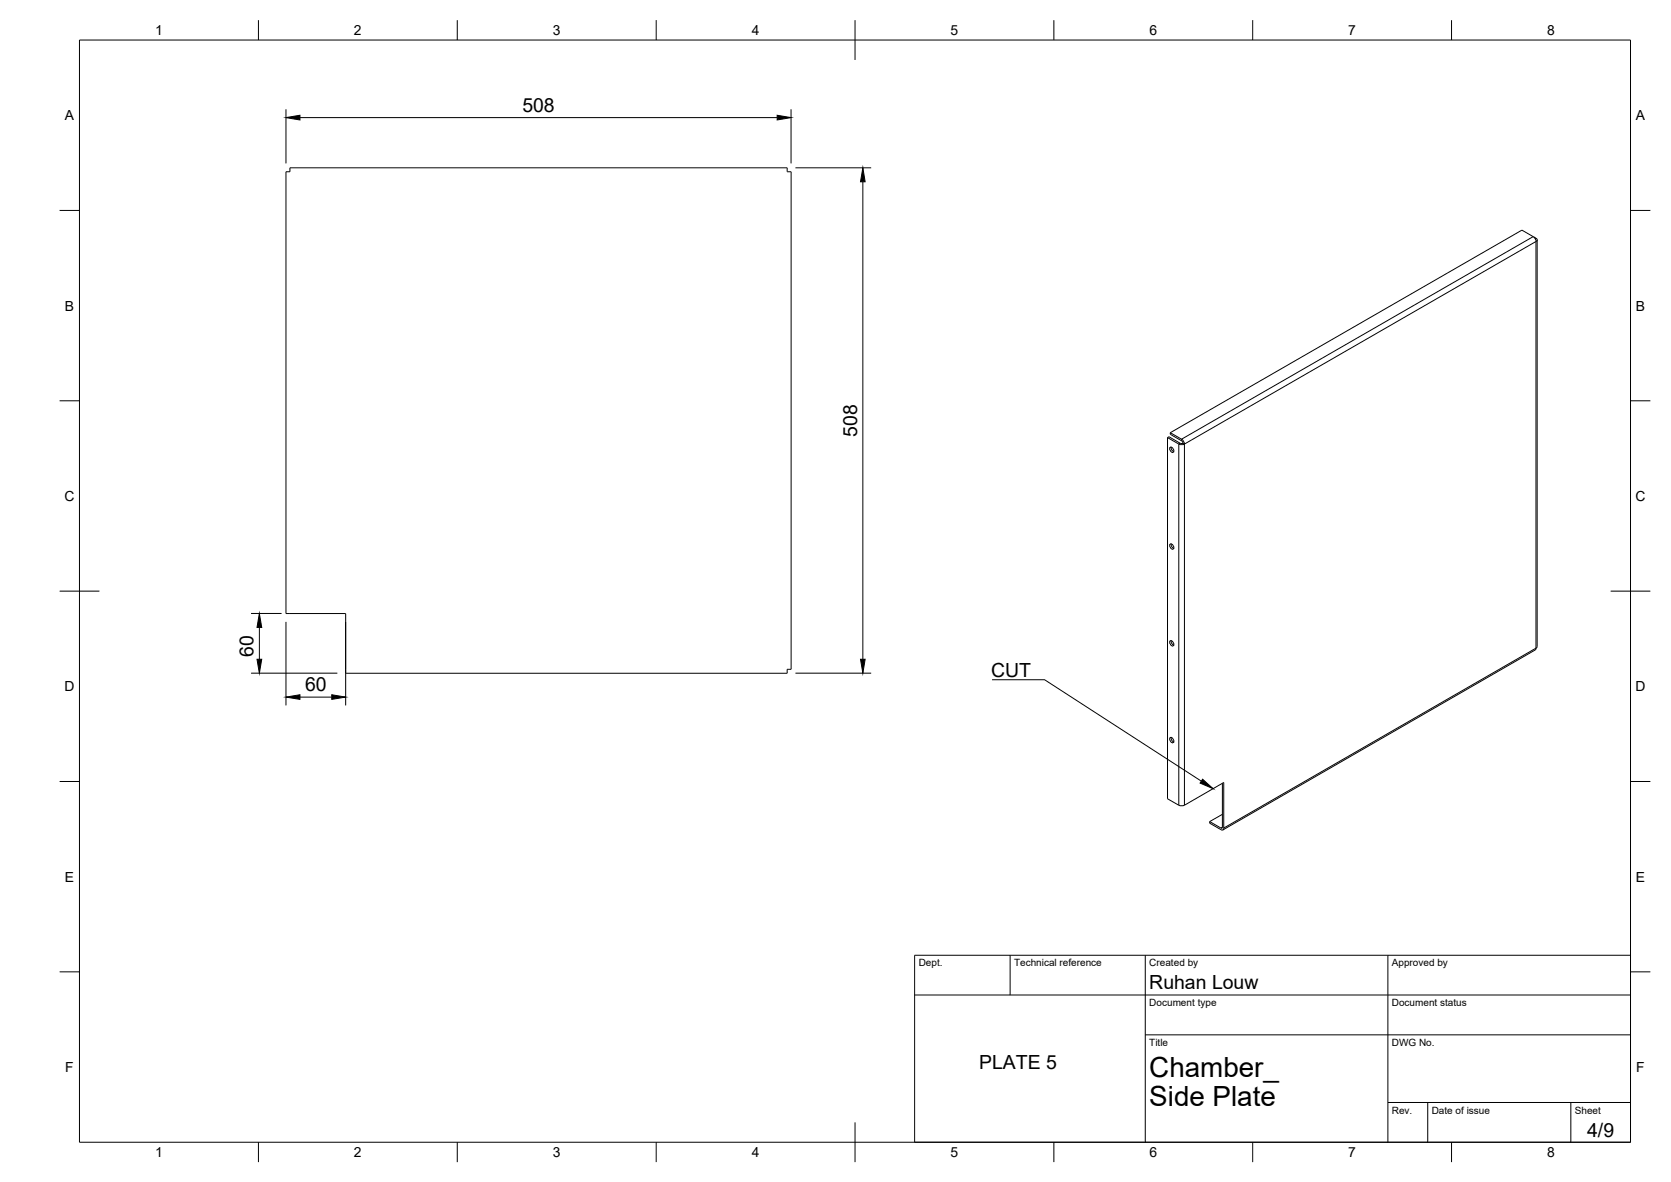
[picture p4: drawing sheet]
<svg xmlns="http://www.w3.org/2000/svg" width="420mm" height="297mm" viewBox="0 0 420 297" stroke-linecap="round" stroke-linejoin="round" font-family="sans-serif">
<!-- layer: Visible -->
<g fill="none" stroke="#000" stroke-width=".25">
<path d="M71.9 43.2h1v-1h125v1h1v125h-1v1h-111v-15h-15zM385.6 59.5l.9 .6v.4l-.3 .2-.2-.7-.5-.5-2.8-1.7-88.4 50.9M386.5 60.3v102.3l-.5 .7-78.5 45.3M293.6 110v90.7l2.8 1.6 1.1 .2 10.2-5.9v11.8l-.4 .2-.3-.1-2.8-1.6v-.4M293.6 110l.3-.2 2.9 1.6h.7M293.6 110l3.1 1.7 1.1-.1M294.2 112.5a.76 .76 0 0 1 .8 .3 .76 .76 0 0 1-.1 .9l-.6-.5zM294.3 108.7l2.8 1.7 .5 .5 .2 .7M294.3 108.7v.4l2.8 1.7 .4 .6M294.5 112.3l.1 .7 .5 .5M297.5 111.4l.3 .2M294.2 136.8a.76 .76 0 0 1 .8 .3 .76 .76 0 0 1-.1 .9l-.6-.4z"/>
<path d="M294.5 136.7l.1 .7 .5 .4M294.2 161.1a.76 .76 0 0 1 .8 .4 .76 .76 0 0 1-.1 .9l-.6-.5zM294.5 161l.1 .7 .5 .4M294.2 185.4a.76 .76 0 0 1 .8 .4 .76 .76 0 0 1-.1 .9l-.6-.5zM294.5 185.3l.1 .7 .5 .5M307.4 196.9l-.1 11.2h-.3l-2.8-1.6M307.4 204.6l-3.2 1.9"/>
</g>
<!-- layer: Visible Narrow -->
<path d="M385.5 59.5l-88.4 50.9v.4M386.2 59.9l-.2 .1M296.7 111.4l-.3 .2v90.8M297.8 202.4v-90.8l88.4-50.9v102.2l-78.5 45.2M307.4 207.9l-.4 .2" fill="none" stroke="#000" stroke-width=".25"/>
<!-- layer: BORDER -->
<g fill="none" stroke="#000" stroke-width=".25">
<path d="M20 10.1h390v276.9h-390zM65 5.1v5M115 5.1v5M165 5.1v5M215 5.1v10M265 5.1v5M315 5.1v5M365 5.1v5M15 52.9h5M410 52.9h5M15 100.7h5M410 100.7h5"/>
<path d="M15 148.6h10M405 148.6h10M15 196.4h5M410 196.4h5M15 244.2h5M410 244.2h5M65 287v5M115 287v5M165 287v5M215 282.1v9.9M265 287v5M315 287v5"/>
<path d="M365 287v5"/>
</g>
<!-- layer: TITLEBLOCK -->
<path d="M230 240.1h180v46.9h-180zM230 250h180M254 240.1v9.9M288 240.1v46.9M349 240.1v46.9M288 260.1h122M349 277.1h61M359 277.1v9.9M395 277.1v9.9" fill="none" stroke="#000" stroke-width=".25"/>
<!-- layer: FD_Dimensions -->
<path d="M71.9 27.5v13.6M75.4 29.6h120M198.9 27.5v13.6M200 42.2h19.1M217 45.7v120M63.1 154.2h7.7M65.2 157.7v8M71.9 156.3v21M86.9 156.3v21M63.1 169.2h21.7M75.4 175.2h8M200 169.2h19.1" fill="none" stroke="#000" stroke-width=".25"/>
<path d="M71.9 29.6l3.5-.6v1.1zM195.4 29l3.5 .6-3.5 .5zM217 42.2l.5 3.5h-1.1zM65.2 154.2l.6 3.5h-1.2zM64.6 165.7h1.2l-.6 3.5zM71.9 175.2l3.5-.6v1.2zM83.4 174.6l3.5 .6-3.5 .6zM216.4 165.7h1.1l-.5 3.5z" fill="#000" stroke="#000" stroke-width=".25"/>
<!-- layer: Leaders -->
<path d="M302.4 195.8l2.6 2.4-3.2-1.4z" fill="#000" stroke="#000" stroke-width=".25"/>
<path d="M249.4 170.8h13.3l39.4 25.5" fill="none" stroke="#000" stroke-width=".25"/>
<g font-size="7">
<text x="289" y="270.6">Chamber_</text>
<text x="289" y="278.1">Side Plate</text>
</g>
<g font-size="4.9">
<text x="131.3" y="28.1">508</text>
<text x="215.5" y="109.8" transform="rotate(-90 215.5 109.8)">508</text>
<text x="63.8" y="165" transform="rotate(-90 63.8 165)">60</text>
<text x="76.7" y="173.7">60</text>
<text x="249.2" y="170.1">CUT</text>
<text x="289" y="248.5">Ruhan Louw</text>
<text x="246.2" y="268.7">PLATE 5</text>
<text x="399.1" y="285.7">4/9</text>
</g>
<g font-size="3.5">
<text x="39" y="8.8">1</text>
<text x="89" y="8.8">2</text>
<text x="139" y="8.8">3</text>
<text x="189" y="8.8">4</text>
<text x="239" y="8.8">5</text>
<text x="289" y="8.8">6</text>
<text x="339" y="8.8">7</text>
<text x="389" y="8.8">8</text>
<text x="16.3" y="30.2">A</text>
<text x="411.3" y="30.2">A</text>
<text x="16.3" y="78">B</text>
<text x="411.3" y="78">B</text>
<text x="16.2" y="125.9">C</text>
<text x="411.2" y="125.9">C</text>
<text x="16.2" y="173.7">D</text>
<text x="411.2" y="173.7">D</text>
<text x="16.3" y="221.6">E</text>
<text x="411.3" y="221.6">E</text>
<text x="16.4" y="269.4">F</text>
<text x="411.4" y="269.4">F</text>
<text x="39" y="290.8">1</text>
<text x="89" y="290.8">2</text>
<text x="139" y="290.8">3</text>
<text x="189" y="290.8">4</text>
<text x="239" y="290.8">5</text>
<text x="289" y="290.8">6</text>
<text x="339" y="290.8">7</text>
<text x="389" y="290.8">8</text>
</g>
<g font-size="2.5">
<text x="231" y="242.9">Dept.</text>
<text x="255" y="242.9">Technical reference</text>
<text x="289" y="242.9">Created by</text>
<text x="350" y="242.9">Approved by</text>
<text x="289" y="252.8">Document type</text>
<text x="350" y="252.8">Document status</text>
<text x="289" y="262.9">Title</text>
<text x="350" y="262.9">DWG No.</text>
<text x="350" y="279.9">Rev.</text>
<text x="360" y="279.9">Date of issue</text>
<text x="396" y="279.9">Sheet</text>
</g>
</svg>
